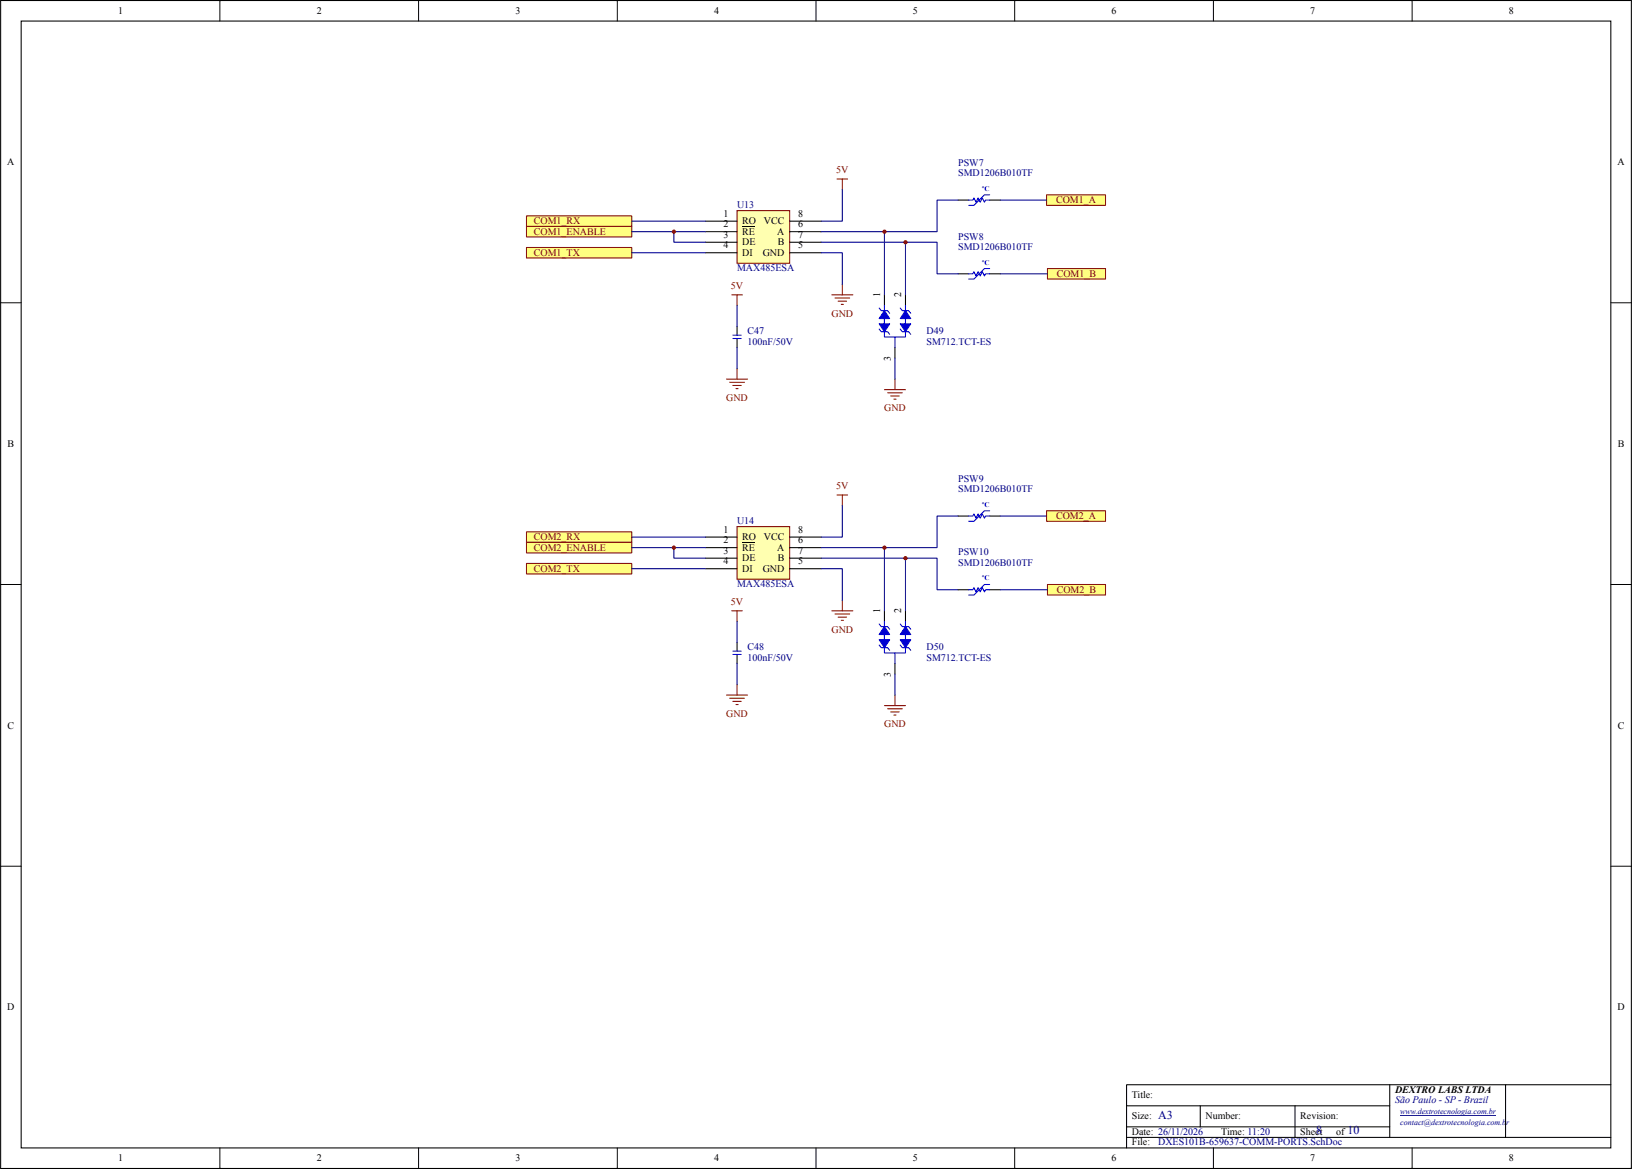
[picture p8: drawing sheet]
<svg xmlns="http://www.w3.org/2000/svg" width="394mm" height="282mm" viewBox="0 0 394 282" stroke-linecap="round" stroke-linejoin="round" font-family="sans-serif">
<path d="M.2 .1h393.3v281.7h-393.3zM5.1 5.1h383.5v271.7h-383.5z" fill="none" stroke="#000" stroke-width=".25"/>
<g fill="none" stroke="#000" stroke-width=".24">
<path d="M53 .1v5M101 .1v5M148.9 .1v5M196.8 .1v5M244.8 .1v5M292.7 .1v5M340.7 .1v5M.2 73h4.9M388.6 73h4.9M.2 140.9h4.9M388.6 140.9h4.9M.2 208.9h4.9"/>
<path d="M388.6 208.9h4.9M53 276.8v5M101 276.8v5M148.9 276.8v5M196.8 276.8v5M244.8 276.8v5M292.7 276.8v5M340.7 276.8v5"/>
</g>
<g fill="#ffff80" stroke="#800000" stroke-width=".25">
<path d="M127 59.7h25.4v2.5h-25.4z"/>
<path d="M127 52.1h25.4v2.5h-25.4z"/>
<path d="M127 54.6h25.4v2.5h-25.4z"/>
<path d="M252.5 47h14.2v2.5h-14.2z"/>
<path d="M252.7 64.8h14v2.5h-14z"/>
</g>
<path d="M337.8 268.9h23.1" fill="none" stroke="#000080" stroke-width=".24"/>
<path d="M271.8 266.7h63.5M271.8 274.3h116.8M271.8 271.7h63.5M289.5 266.7v5M312.4 266.7v7.6M335.3 261.6v12.7M363.2 261.6h-91.4v15.2M388.6 261.6h-25.4v12.7" fill="none" stroke="#000" stroke-width=".25"/>
<path d="M177.8 50.8h12.7v12.7h-12.7z" fill="#ffffb0" stroke="#800000" stroke-width=".25"/>
<g fill="none" stroke="#000" stroke-width=".25">
<path d="M170.2 53.3h7.6M170.2 55.9h7.6M170.2 58.4h7.6M190.5 53.3h7.6M190.5 55.9h7.6M190.5 58.4h7.6M231.1 48.3h2.6M238.8 48.3h2.5M170.2 61h7.6M177.8 78.7v2.1M190.5 61h7.6M213.4 71.1v2.5"/>
<path d="M218.4 71.1v2.5M231.1 66h2.6M238.8 66h2.5M177.8 81.7v2.1M215.9 83.8v2.5"/>
</g>
<path d="M179.1 54.6h3" fill="none" stroke="#000" stroke-width=".24"/>
<g fill="none" stroke="#800000" stroke-width=".25">
<path d="M201.9 43.2h2.6M203.2 43.2v2.5M176.5 71.1h2.6M177.8 71.1v2.5M200.7 71.1h5M201.4 71.9h3.6M202.2 72.6h2M202.9 73.4h.6M203.2 68.6v2.5M175.3 91.4h5M176 92.2h3.6M176.8 93h2"/>
<path d="M177.5 93.7h.6M177.8 88.9v2.5M213.4 94h5M214.1 94.7h3.6M214.9 95.5h2M215.6 96.3h.6M215.9 91.4v2.6"/>
</g>
<g fill="none" stroke="#00f" stroke-width=".25">
<path d="M233.7 48.3h1l.2-.6 .6 1.1 .5-1.1 .5 1.1 .5-1.1 .5 1.1 .2-.5h1.1M238.8 47h-1.3l-2.6 2.5h-1.2M212.1 79.4l.5 .6h.8M212.1 74.3l.5 .6h1.5l.5 .7M213.4 76.2v5.1h5v-5.1M213.4 80h.7l.5 .6M213.4 73.6v6.4M217.2 79.4l.5 .6h.7M217.2 74.3l.5 .6h1.5l.5 .7M218.4 80h.8l.5 .6M218.4 73.6v6.4M233.7 66h1l.2-.5 .6 1 .5-1 .5 1 .5-1 .5 1 .2-.5h1.1"/>
<path d="M238.8 64.8h-1.3l-2.6 2.5h-1.2M176.8 81.6h2M176.8 80.8h2M215.9 81.3v2.5"/>
</g>
<g fill="#00f" stroke="#00f" stroke-width=".25">
<path d="M212.1 78.1h2.5l-1.2 1.9z"/>
<path d="M213.4 74.9l1.2 1.9h-2.5z"/>
<path d="M217.2 78.1h2.5l-1.3 1.9z"/>
<path d="M218.4 74.9l1.3 1.9h-2.5z"/>
</g>
<g fill="none" stroke="#000080" stroke-width=".25">
<path d="M152.4 53.3h17.8M152.4 55.9h17.8M162.6 55.9v2.5h7.6M198.1 58.4h28v7.6h5M203.2 45.7v7.6h-5.1M213.4 55.9v15.2M218.4 58.4v12.7M231.1 48.3h-5v7.6h-28M241.3 48.3h11.2M152.4 61h17.8M177.8 73.6v5.1M198.1 61h5.1v7.6"/>
<path d="M241.3 66h11.4M177.8 83.8v5.1M215.9 86.3v5.1"/>
</g>
<g fill="#ffff80" stroke="#800000" stroke-width=".25">
<path d="M127 135.9h25.4v2.5h-25.4z"/>
<path d="M127 128.3h25.4v2.5h-25.4z"/>
<path d="M127 130.8h25.4v2.5h-25.4z"/>
<path d="M252.5 123.2h14.2v2.5h-14.2z"/>
<path d="M252.7 140.9h14v2.6h-14z"/>
</g>
<path d="M177.8 127h12.7v12.7h-12.7z" fill="#ffffb0" stroke="#800000" stroke-width=".25"/>
<g fill="none" stroke="#000" stroke-width=".25">
<path d="M170.2 129.5h7.6M170.2 132.1h7.6M170.2 134.6h7.6M170.2 137.1h7.6M190.5 129.5h7.6M190.5 132.1h7.6M190.5 134.6h7.6M190.5 137.1h7.6M231.1 124.4h2.6M238.8 124.4h2.5M177.8 154.9v2.1M177.8 157.9v2.1"/>
<path d="M213.4 147.3v2.5M215.9 160v2.5M218.4 147.3v2.5M231.1 142.2h2.6M238.8 142.2h2.5"/>
</g>
<path d="M179.1 130.7h3" fill="none" stroke="#000" stroke-width=".24"/>
<g fill="none" stroke="#800000" stroke-width=".25">
<path d="M201.9 119.4h2.6M203.2 119.4v2.5M176.5 147.3h2.6M177.8 147.3v2.5M200.7 147.3h5M201.4 148.1h3.6M202.2 148.8h2M202.9 149.6h.6M203.2 144.8v2.5M175.3 167.6h5M176 168.4h3.6M176.8 169.1h2"/>
<path d="M177.5 169.9h.6M177.8 165.1v2.5M213.4 170.2h5M214.1 170.9h3.6M214.9 171.7h2M215.6 172.4h.6M215.9 167.6v2.6"/>
</g>
<g fill="none" stroke="#00f" stroke-width=".25">
<path d="M233.7 124.4h1l.2-.5 .6 1.1 .5-1.1 .5 1.1 .5-1.1 .5 1.1 .2-.6h1.1M238.8 123.2h-1.3l-2.6 2.5h-1.2M176.8 157.8h2M176.8 157h2M212.1 155.6l.5 .6h.8M212.1 150.5l.5 .6h1.5l.5 .6M213.4 152.4v5.1h5v-5.1M213.4 156.2h.7l.5 .6M213.4 149.8v6.4M215.9 157.5v2.5M217.2 155.6l.5 .6h.7M217.2 150.5l.5 .6h1.5l.5 .6"/>
<path d="M218.4 156.2h.8l.5 .6M218.4 149.8v6.4M233.7 142.2h1l.2-.5 .6 1 .5-1 .5 1 .5-1 .5 1 .2-.5h1.1M238.8 140.9h-1.3l-2.6 2.6h-1.2"/>
</g>
<g fill="#00f" stroke="#00f" stroke-width=".25">
<path d="M212.1 154.3h2.5l-1.2 1.9z"/>
<path d="M213.4 151.1l1.2 1.9h-2.5z"/>
<path d="M217.2 154.3h2.5l-1.3 1.9z"/>
<path d="M218.4 151.1l1.3 1.9h-2.5z"/>
</g>
<g fill="none" stroke="#000080" stroke-width=".25">
<path d="M152.4 129.5h17.8M152.4 132.1h17.8M152.4 137.1h17.8M162.6 132.1v2.5h7.6M198.1 137.1h5.1v7.7M198.1 134.6h28v7.6h5M203.2 121.9v7.6h-5.1M213.4 132.1v15.2M218.4 134.6v12.7M231.1 124.4h-5v7.7h-28M241.3 124.4h11.2M177.8 149.8v5.1"/>
<path d="M177.8 160v5.1M241.3 142.2h11.4M215.9 162.5v5.1"/>
</g>
<g fill="#800000">
<circle cx="162.6" cy="132.1" r=".51"/>
<circle cx="162.6" cy="55.9" r=".51"/>
<circle cx="213.4" cy="132.1" r=".51"/>
<circle cx="213.4" cy="55.9" r=".51"/>
<circle cx="218.4" cy="134.6" r=".51"/>
<circle cx="218.4" cy="58.4" r=".51"/>
</g>
<g font-size="2.9" fill="#000080">
<text x="279.4" y="269.9">A3</text>
<text x="317.5" y="273.5">8</text>
<text x="325.1" y="273.5">10</text>
</g>
<g font-size="2.4">
<text x="28.5" y="3.4">1</text>
<text x="76.4" y="3.4">2</text>
<text x="124.3" y="3.4">3</text>
<text x="172.3" y="3.4">4</text>
<text x="220.2" y="3.4">5</text>
<text x="268.1" y="3.4">6</text>
<text x="316.1" y="3.4">7</text>
<text x="364" y="3.4">8</text>
<text x="1.8" y="39.8">A</text>
<text x="390.2" y="39.8">A</text>
<text x="174.6" y="52.3">1</text>
<text x="192.5" y="52.3">8</text>
<text x="174.6" y="54.8">2</text>
<text x="174.6" y="57.4">3</text>
<text x="174.6" y="59.9">4</text>
<text x="179.1" y="54.1">RO</text>
<text x="179.1" y="56.6">RE</text>
<text x="179.1" y="59.2">DE</text>
<text x="184.3" y="54.1">VCC</text>
<text x="187.5" y="56.6">A</text>
<text x="187.6" y="59.2">B</text>
<text x="192.5" y="59.9">5</text>
<text x="192.5" y="54.8">6</text>
<text x="192.5" y="57.4">7</text>
<text x="179.1" y="61.7">DI</text>
<text x="184" y="61.7">GND</text>
<text x="212.3" y="71.6" transform="rotate(-90 212.3 71.6)">1</text>
<text x="217.4" y="71.6" transform="rotate(-90 217.4 71.6)">2</text>
<text x="214.9" y="87" transform="rotate(-90 214.9 87)">3</text>
<text x="1.8" y="107.8">B</text>
<text x="390.3" y="107.8">B</text>
<text x="174.6" y="128.5">1</text>
<text x="174.6" y="131">2</text>
<text x="179.1" y="130.3">RO</text>
<text x="184.3" y="130.3">VCC</text>
<text x="192.5" y="131">6</text>
<text x="192.5" y="128.5">8</text>
<text x="174.6" y="133.6">3</text>
<text x="174.6" y="136.1">4</text>
<text x="179.1" y="132.8">RE</text>
<text x="179.1" y="135.4">DE</text>
<text x="179.1" y="137.9">DI</text>
<text x="184" y="137.9">GND</text>
<text x="187.5" y="132.8">A</text>
<text x="187.6" y="135.4">B</text>
<text x="192.5" y="136.1">5</text>
<text x="192.5" y="133.6">7</text>
<text x="212.3" y="147.8" transform="rotate(-90 212.3 147.8)">1</text>
<text x="217.4" y="147.8" transform="rotate(-90 217.4 147.8)">2</text>
<text x="214.9" y="163.2" transform="rotate(-90 214.9 163.2)">3</text>
<text x="1.8" y="175.7">C</text>
<text x="390.3" y="175.7">C</text>
<text x="1.8" y="243.6">D</text>
<text x="390.2" y="243.6">D</text>
<text x="336.5" y="263.5">DEXTRO LABS LTDA</text>
<text x="273" y="264.7">Title:</text>
<text x="273" y="269.8">Size:</text>
<text x="290.8" y="269.8">Number:</text>
<text x="313.7" y="269.8">Revision:</text>
<text x="273" y="273.6">Date: 26/11/2026</text>
<text x="294.6" y="273.6">Time: 11:20</text>
<text x="313.7" y="273.6">Sheet</text>
<text x="322.3" y="273.6">of</text>
<text x="28.5" y="280.1">1</text>
<text x="76.4" y="280.1">2</text>
<text x="124.3" y="280.1">3</text>
<text x="172.3" y="280.1">4</text>
<text x="220.2" y="280.1">5</text>
<text x="268.1" y="280.1">6</text>
<text x="273" y="276.2">File:</text>
<text x="316.1" y="280.1">7</text>
<text x="364" y="280.1">8</text>
</g>
<g font-size="2.4" fill="#800000">
<text x="201.7" y="41.8">5V</text>
<text x="254.8" y="49">COM1_A</text>
<text x="128.8" y="54.1">COM1_RX</text>
<text x="128.8" y="56.6">COM1_ENABLE</text>
<text x="128.8" y="61.7">COM1_TX</text>
<text x="176.3" y="69.7">5V</text>
<text x="254.9" y="66.8">COM1_B</text>
<text x="200.6" y="76.3">GND</text>
<text x="175.2" y="96.7">GND</text>
<text x="213.3" y="99.2">GND</text>
<text x="201.7" y="117.9">5V</text>
<text x="254.8" y="125.2">COM2_A</text>
<text x="128.8" y="130.3">COM2_RX</text>
<text x="128.8" y="137.9">COM2_TX</text>
<text x="128.8" y="132.8">COM2_ENABLE</text>
<text x="254.9" y="143">COM2_B</text>
<text x="176.3" y="145.9">5V</text>
<text x="200.6" y="152.5">GND</text>
<text x="175.2" y="172.8">GND</text>
<text x="213.3" y="175.4">GND</text>
</g>
<g font-size="2.4" fill="#000080">
<text x="231.1" y="40">PSW7</text>
<text x="231.1" y="42.5">SMD1206B010TF</text>
<text x="177.8" y="50.1">U13</text>
<text x="231.1" y="57.8">PSW8</text>
<text x="177.8" y="65.4">MAX485ESA</text>
<text x="231.1" y="60.3">SMD1206B010TF</text>
<text x="180.3" y="80.6">C47</text>
<text x="180.3" y="83.2">100nF/50V</text>
<text x="223.5" y="80.6">D49</text>
<text x="223.5" y="83.2">SM712.TCT-ES</text>
<text x="231.1" y="116.2">PSW9</text>
<text x="231.1" y="118.7">SMD1206B010TF</text>
<text x="177.8" y="126.3">U14</text>
<text x="231.1" y="133.9">PSW10</text>
<text x="231.1" y="136.5">SMD1206B010TF</text>
<text x="177.8" y="141.6">MAX485ESA</text>
<text x="180.3" y="156.8">C48</text>
<text x="180.3" y="159.3">100nF/50V</text>
<text x="223.5" y="156.8">D50</text>
<text x="223.5" y="159.3">SM712.TCT-ES</text>
<text x="336.5" y="266">São Paulo - SP - Brazil</text>
<text x="279.4" y="276.2">DXES101B-659637-COMM-PORTS.SchDoc</text>
</g>
<g font-size="1.9" fill="#000080">
<text x="337.8" y="268.7">www.dextrotecnologia.com.br</text>
<text x="337.8" y="271.2">contact@dextrotecnologia.com.br</text>
</g>
<g font-size="1.7" fill="#00f">
<text x="237" y="46">ºC</text>
<text x="237" y="63.8">ºC</text>
<text x="237" y="122.2">ºC</text>
<text x="237" y="140">ºC</text>
</g>
</svg>
